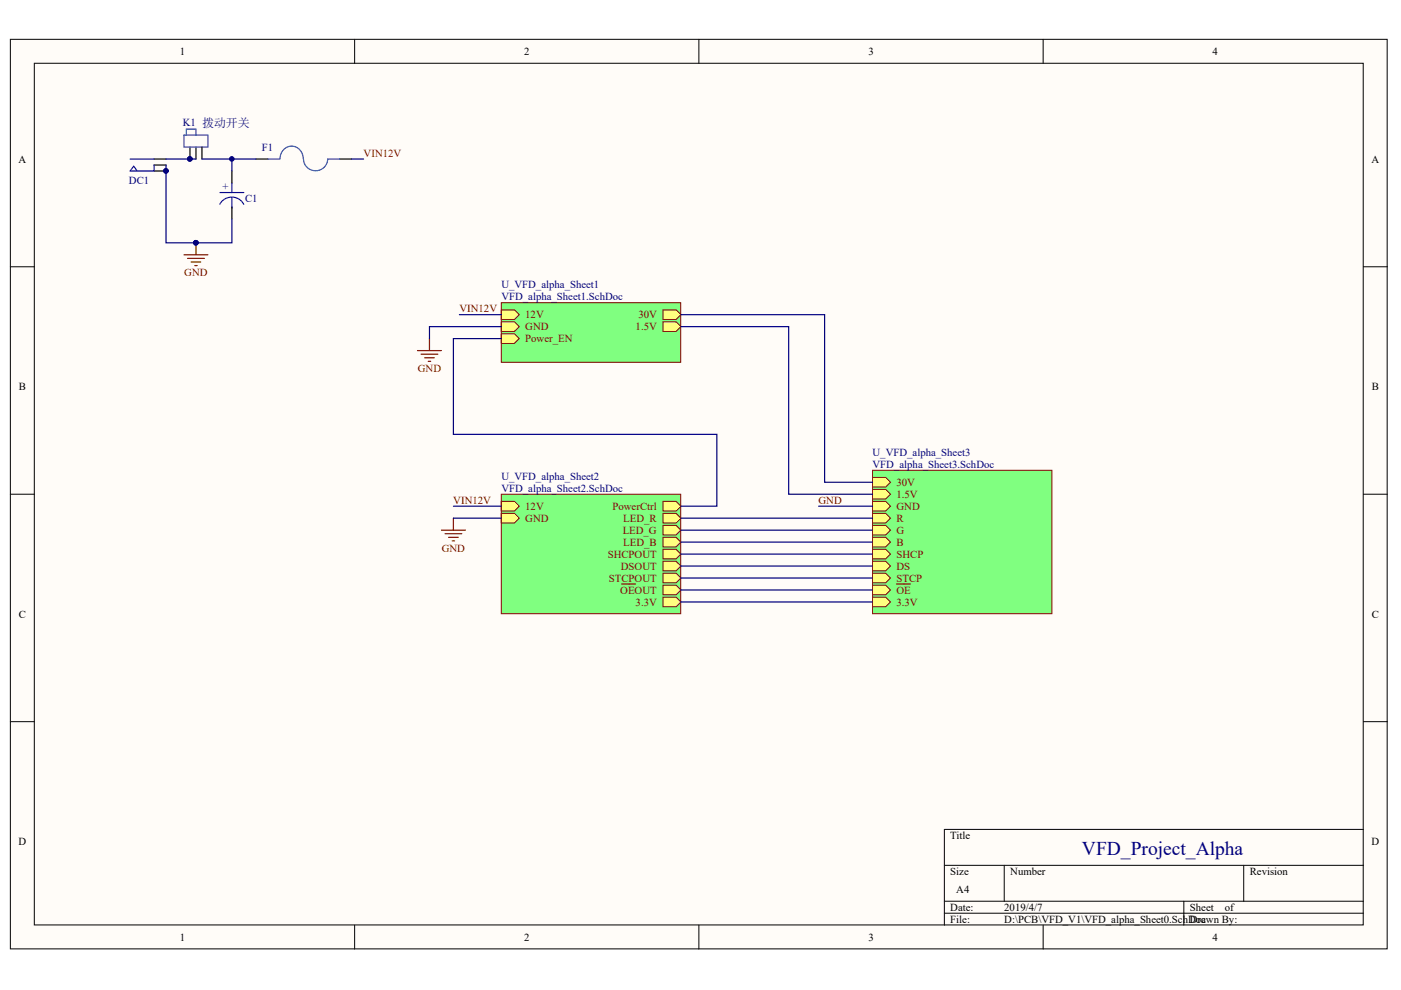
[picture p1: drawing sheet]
<svg xmlns="http://www.w3.org/2000/svg" width="297mm" height="210mm" viewBox="0 0 297 210" stroke-linecap="round" stroke-linejoin="round" font-family="sans-serif">
<g fill="#fffcf8" stroke="#000" stroke-width=".21">
<path d="M2.2 8.3h291.9v192.9h-291.9z"/>
<path d="M7.3 13.4h281.7v182.7h-281.7z"/>
</g>
<g fill="none" stroke="#000" stroke-width=".21">
<path d="M75.2 8.3v5.1M148.2 8.3v5.1M221.2 8.3v5.1M2.2 56.6h5.1M289.1 56.6h5.1M2.2 104.8h5.1M289.1 104.8h5.1M2.2 153h5.1M289.1 153h5.1M289.1 175.9h-88.9v20.3M75.2 196.2v5M148.2 196.2v5"/>
<path d="M200.2 183.5h88.9M200.2 191.1h88.9M200.2 193.6h88.9M212.9 183.5v7.6M221.2 196.2v5M251 191.1v5.1M263.7 183.5v7.6"/>
</g>
<path d="M106.3 64.2h38v12.6h-38z" fill="#80ff80" stroke="#800000" stroke-width=".21"/>
<g fill="#ffff80" stroke="#800000" stroke-width=".21">
<path d="M106.3 65.7h2.8l1 1-1 1h-2.8z" fill-rule="evenodd"/>
<path d="M106.3 68.2h2.8l1 1.1-1 1h-2.8z" fill-rule="evenodd"/>
<path d="M140.6 65.7h2.8l1 1-1 1h-2.8z" fill-rule="evenodd"/>
<path d="M140.6 68.2h2.8l1 1.1-1 1h-2.8z" fill-rule="evenodd"/>
<path d="M106.3 70.8h2.8l1 1-1 1h-2.8z" fill-rule="evenodd"/>
</g>
<path d="M106.3 104.8h38v25.3h-38z" fill="#80ff80" stroke="#800000" stroke-width=".21"/>
<g fill="#ffff80" stroke="#800000" stroke-width=".21">
<path d="M106.3 106.3h2.8l1 1-1 1h-2.8z" fill-rule="evenodd"/>
<path d="M106.3 108.8h2.8l1 1.1-1 1h-2.8z" fill-rule="evenodd"/>
<path d="M140.6 106.3h2.8l1 1-1 1h-2.8z" fill-rule="evenodd"/>
<path d="M140.6 108.8h2.8l1 1.1-1 1h-2.8z" fill-rule="evenodd"/>
<path d="M140.6 111.4h2.8l1 1-1 1h-2.8z" fill-rule="evenodd"/>
<path d="M140.6 113.9h2.8l1 1-1 1.1h-2.8z" fill-rule="evenodd"/>
<path d="M140.6 116.5h2.8l1 1-1 1h-2.8z" fill-rule="evenodd"/>
<path d="M140.6 119h2.8l1 1-1 1h-2.8z" fill-rule="evenodd"/>
<path d="M140.6 121.5h2.8l1 1.1-1 1h-2.8z" fill-rule="evenodd"/>
<path d="M140.6 124.1h2.8l1 1-1 1h-2.8z" fill-rule="evenodd"/>
</g>
<path d="M131.8 123.8h2.9" fill="none" stroke="#800000" stroke-width=".25"/>
<path d="M140.6 126.6h2.8l1 1-1 1h-2.8z" fill-rule="evenodd" fill="#ffff80" stroke="#800000" stroke-width=".21"/>
<path d="M185 99.7h38v30.4h-38z" fill="#80ff80" stroke="#800000" stroke-width=".21"/>
<g fill="#ffff80" stroke="#800000" stroke-width=".21">
<path d="M185 101.2h2.8l1 1-1 1.1h-2.8z" fill-rule="evenodd"/>
<path d="M185 103.8h2.8l1 1-1 1h-2.8z" fill-rule="evenodd"/>
<path d="M185 106.3h2.8l1 1-1 1h-2.8z" fill-rule="evenodd"/>
<path d="M185 108.8h2.8l1 1.1-1 1h-2.8z" fill-rule="evenodd"/>
<path d="M185 111.4h2.8l1 1-1 1h-2.8z" fill-rule="evenodd"/>
<path d="M185 113.9h2.8l1 1-1 1.1h-2.8z" fill-rule="evenodd"/>
<path d="M185 116.5h2.8l1 1-1 1h-2.8z" fill-rule="evenodd"/>
<path d="M185 119h2.8l1 1-1 1h-2.8z" fill-rule="evenodd"/>
<path d="M185 121.5h2.8l1 1.1-1 1h-2.8z" fill-rule="evenodd"/>
<path d="M185 124.1h2.8l1 1-1 1h-2.8z" fill-rule="evenodd"/>
</g>
<path d="M190.1 123.8h2.9" fill="none" stroke="#800000" stroke-width=".25"/>
<path d="M185 126.6h2.8l1 1-1 1h-2.8z" fill-rule="evenodd" fill="#ffff80" stroke="#800000" stroke-width=".21"/>
<g fill="none" stroke="#000080" stroke-width=".25">
<path d="M35.2 35v16.5h14v-5.1M35.2 33.7h6.3M42.8 33.7h11.4M49.2 33.7v2.6M74.6 33.7h2.5M97.4 66.7h8.9M106.3 71.8h-10.2v20.3h55.9v15.2h-7.6M106.3 69.3h-15.2v2.5M144.4 69.3h22.8v35.5h17.8M144.4 66.7h30.4v35.5h10.2M96.1 109.9h10.2M96.1 107.3h10.2"/>
<path d="M144.4 109.9h40.6M144.4 112.4h40.6M144.4 114.9h40.6M144.4 117.5h40.6M173.6 107.3h11.4M144.4 120h40.6M144.4 122.6h40.6M144.4 125.1h40.6M144.4 127.6h40.6"/>
</g>
<path d="M27.6 33.7h5.1M32.7 35v1.3h-5.1l.7-1.1 .8 1.1M49.2 38.8v2M46.6 43.3a2.86 2.86 0 0 1 5.1 0M46.6 40.8h5.1M49.2 41.8v2.3" fill="none" stroke="#00f" stroke-width=".25"/>
<path d="M32.7 33.7h2.5M32.7 35h2.5M32.7 36.3h2.5M40.3 31.2v2.5M41.5 31.2v2.5M42.8 31.2v2.5M49.2 36.3v2.5M54.2 33.7h2.6M72 33.7h2.6M49.2 43.9v2.5" fill="none" stroke="#000" stroke-width=".25"/>
<g fill="#000080" stroke="#000080" stroke-width=".21">
<circle cx="35.2" cy="36.2" r=".48"/>
<circle cx="40.2" cy="33.7" r=".49"/>
<circle cx="49.1" cy="33.7" r=".48"/>
<circle cx="41.5" cy="51.5" r=".48"/>
</g>
<path d="M39 28.6h5.1v2.6h-5.1zM39.5 28.6v-1.2h2v1.2M56.8 33.7h2.5M64.3 33.6a2.47 2.47 0 0 0-2.5-2.6 2.47 2.47 0 0 0-2.4 2.7M64.3 33.7a2.57 2.57 0 0 0 2.6 2.5 2.57 2.57 0 0 0 2.6-2.5h2.5" fill="none" stroke="#0075ad" stroke-width=".25"/>
<g fill="none" stroke="#800000" stroke-width=".25">
<path d="M39 54h5.1M39.8 54.8h3.5M40.5 55.5h2.1M41.3 56.3h.5M41.5 51.5v2.5M88.5 74.3h5.1M89.3 75.1h3.5M90 75.9h2.1M90.8 76.6h.5M91.1 71.8v2.5M93.6 112.4h5.1M94.4 113.2h3.5"/>
<path d="M95.1 113.9h2M95.9 114.7h.5M96.1 109.9v2.5"/>
</g>
<text font-size="4.1" fill="#000080" x="229.4" y="181.3">VFD_Project_Alpha</text>
<g font-size="2.3">
<text x="38.1" y="11.6">1</text>
<text x="111.1" y="11.6">2</text>
<text x="184.1" y="11.6">3</text>
<text x="257.1" y="11.6">4</text>
<text x="3.9" y="34.5">A</text>
<text x="290.8" y="34.5">A</text>
<text x="4" y="82.7">B</text>
<text x="290.9" y="82.7">B</text>
<text x="4" y="131">C</text>
<text x="290.9" y="131">C</text>
<text x="3.9" y="179.1">D</text>
<text x="201.5" y="177.9">Title</text>
<text x="290.8" y="179.1">D</text>
<text x="201.5" y="185.5">Size</text>
<text x="214.2" y="185.5">Number</text>
<text x="265" y="185.5">Revision</text>
<text x="202.7" y="189.3">A4</text>
<text x="201.5" y="193.1">Date:</text>
<text x="201.5" y="195.7">File:</text>
<text x="212.9" y="193.1">2019/4/7</text>
<text x="212.9" y="195.7">D:\PCB\VFD_V1\VFD_alpha_Sheet0.SchDoc</text>
<text x="252.3" y="193.1">Sheet</text>
<text x="252.3" y="195.7">Drawn By:</text>
<text x="259.7" y="193.1">of</text>
<text x="38.1" y="199.5">1</text>
<text x="111.1" y="199.5">2</text>
<text x="184.1" y="199.5">3</text>
<text x="257.1" y="199.5">4</text>
</g>
<g font-size="2.3" fill="#000080">
<text x="38.7" y="26.6">K1 拨动开关</text>
<text x="55.5" y="32">F1</text>
<text x="27.3" y="39.1">DC1</text>
<text x="47.1" y="40.3">+</text>
<text x="52" y="42.9">C1</text>
<text x="106.3" y="61.1">U_VFD_alpha_Sheet1</text>
<text x="106.3" y="63.7">VFD_alpha_Sheet1.SchDoc</text>
<text x="106.3" y="101.7">U_VFD_alpha_Sheet2</text>
<text x="185" y="96.7">U_VFD_alpha_Sheet3</text>
<text x="185" y="99.2">VFD_alpha_Sheet3.SchDoc</text>
<text x="106.3" y="104.3">VFD_alpha_Sheet2.SchDoc</text>
</g>
<g font-size="2.3" fill="#800000">
<text x="77.1" y="33.2">VIN12V</text>
<text x="39.1" y="58.6">GND</text>
<text x="97.4" y="66.2">VIN12V</text>
<text x="111.4" y="67.5">12V</text>
<text x="111.4" y="70">GND</text>
<text x="134.8" y="70">1.5V</text>
<text x="135.4" y="67.5">30V</text>
<text x="111.4" y="72.5">Power_EN</text>
<text x="88.6" y="78.9">GND</text>
<text x="96.1" y="106.8">VIN12V</text>
<text x="173.5" y="106.8">GND</text>
<text x="190.1" y="103">30V</text>
<text x="190.1" y="105.6">1.5V</text>
<text x="111.4" y="108.1">12V</text>
<text x="111.4" y="110.6">GND</text>
<text x="129.9" y="108.1">PowerCtrl</text>
<text x="132" y="113.2">LED_G</text>
<text x="132.1" y="110.6">LED_R</text>
<text x="190.1" y="108.1">GND</text>
<text x="190.1" y="110.6">R</text>
<text x="190.1" y="113.2">G</text>
<text x="93.7" y="117">GND</text>
<text x="128.9" y="118.2">SHCPOUT</text>
<text x="132.1" y="115.7">LED_B</text>
<text x="190.1" y="115.7">B</text>
<text x="190.1" y="118.2">SHCP</text>
<text x="129.1" y="123.3">STCPOUT</text>
<text x="131.5" y="125.8">OEOUT</text>
<text x="131.6" y="120.8">DSOUT</text>
<text x="190.1" y="120.8">DS</text>
<text x="190.1" y="123.3">STCP</text>
<text x="190.1" y="125.8">OE</text>
<text x="134.8" y="128.4">3.3V</text>
<text x="190.1" y="128.4">3.3V</text>
</g>
</svg>
